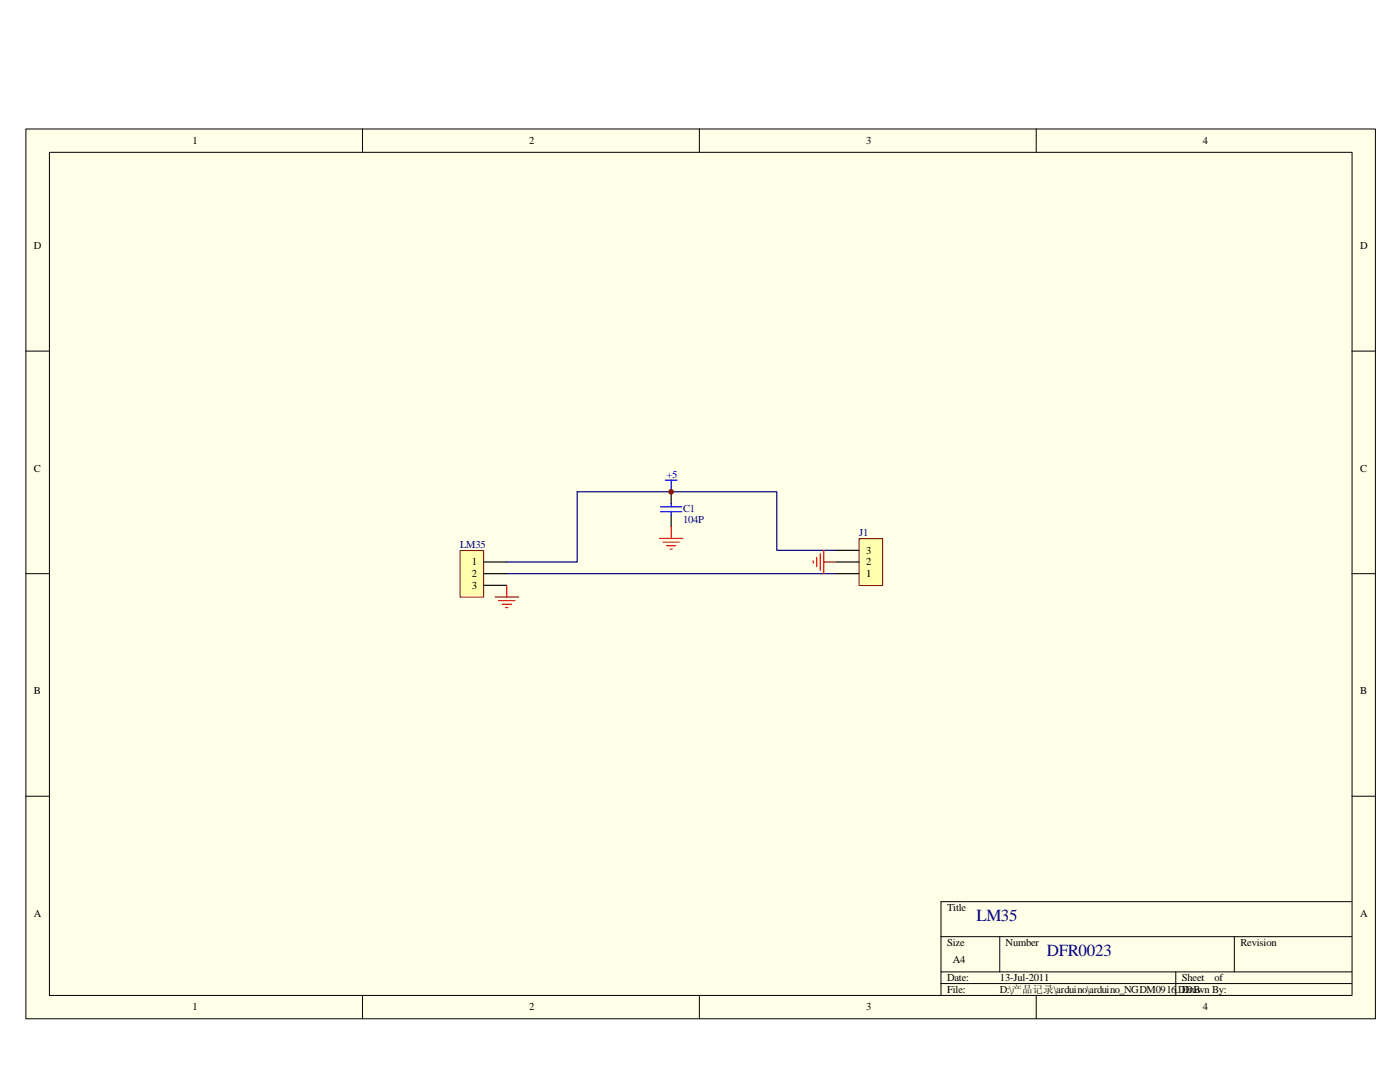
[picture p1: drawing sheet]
<svg xmlns="http://www.w3.org/2000/svg" width="279mm" height="216mm" viewBox="0 0 279 216" stroke-linecap="round" stroke-linejoin="round" font-family="sans-serif">
<path d="M5.2 25.7h269.3v177.6h-269.3z" fill="#ffffe8"/>
<g fill="none" stroke="#000" stroke-width=".2">
<path d="M5.2 25.7h269.3v177.6h-269.3zM9.9 30.4h259.9v168.2h-259.9zM72.3 25.7v4.7M139.6 25.7v4.7M206.8 25.7v4.7M5.1 70.1h4.7M269.8 70.1h4.6M5.1 114.5h4.7M269.8 114.5h4.6M5.1 158.9h4.7M269.8 158.9h4.6M269.8 179.9h-82v18.7"/>
<path d="M72.3 198.6v4.6M139.6 198.6v4.6M187.8 186.9h82M187.8 193.9h82M187.8 196.3h82M199.5 186.9v7M206.8 198.6v4.6M234.7 193.9v4.7M246.3 186.9v7"/>
</g>
<path d="M171.5 107.5h4.6v9.3h-4.6z" fill="#ffffb0"/>
<path d="M171.4 107.5h4.7v9.3h-4.7z" fill="none" stroke="#800000" stroke-width=".2"/>
<path d="M166.7 114.5h4.7M166.7 112.1h4.7M166.7 109.8h4.7" fill="none" stroke="#000" stroke-width=".23"/>
<path d="M91.9 109.9h4.6v9.3h-4.6z" fill="#ffffb0"/>
<path d="M91.8 109.9h4.7v9.3h-4.7z" fill="none" stroke="#800000" stroke-width=".2"/>
<path d="M133.9 98.1v2.4M96.5 112.1h4.6M96.5 114.5h4.6M96.5 116.8h4.6M133.9 102.8v2.3" fill="none" stroke="#000" stroke-width=".23"/>
<g fill="none" stroke="#f00" stroke-width=".23">
<path d="M98.8 119.1h4.7M99.5 119.8h3.3M101.1 116.8v2.3M131.6 107.4h4.7M132.3 108.2h3.3M133 108.9h1.9M133.7 109.6h.5M133.9 105.1v2.3M162.3 111.9v.5M163 111.2v1.9M163.7 110.5v3.3M164.4 109.8v4.7"/>
<path d="M164.4 112.1h2.3M100.2 120.6h1.9M100.9 121.2h.5"/>
</g>
<path d="M132.8 95.8h2.3M133.9 95.8v2.3M131.8 102.1h4.3M131.8 101.1h4.3M133.9 100.5v.6M133.9 102.1v.7" fill="none" stroke="#00f" stroke-width=".23"/>
<path d="M101.1 114.5h65.6M166.7 109.8h-11.7v-11.7h-39.8v14h-14.1" fill="none" stroke="#000080" stroke-width=".23"/>
<circle cx="133.9" cy="98.1" r=".46" fill="#800000"/>
<circle cx="133.9" cy="98.1" r=".46" fill="none" stroke="#800000" stroke-width=".2"/>
<g font-size="3.4" fill="#000080">
<text x="194.9" y="183.8">LM35</text>
<text x="208.9" y="190.8">DFR0023</text>
</g>
<g font-size="2.1">
<text x="38.4" y="28.7">1</text>
<text x="105.6" y="28.7">2</text>
<text x="172.8" y="28.7">3</text>
<text x="240.1" y="28.7">4</text>
<text x="6.8" y="49.7">D</text>
<text x="271.4" y="49.7">D</text>
<text x="6.8" y="94.1">C</text>
<text x="271.4" y="94.1">C</text>
<text x="94.1" y="112.8">1</text>
<text x="172.8" y="112.8">2</text>
<text x="172.8" y="110.5">3</text>
<text x="94.1" y="115.1">2</text>
<text x="94.1" y="117.5">3</text>
<text x="172.8" y="115.1">1</text>
<text x="6.8" y="138.5">B</text>
<text x="271.4" y="138.5">B</text>
<text x="6.8" y="182.9">A</text>
<text x="189" y="181.7">Title</text>
<text x="271.4" y="182.9">A</text>
<text x="189" y="188.8">Size</text>
<text x="200.7" y="188.8">Number</text>
<text x="247.6" y="188.8">Revision</text>
<text x="189" y="195.7">Date:</text>
<text x="190.2" y="192.2">A4</text>
<text x="199.6" y="195.7">13-Jul-2011</text>
<text x="235.8" y="195.7">Sheet</text>
<text x="242.4" y="195.7">of</text>
<text x="38.4" y="201.6">1</text>
<text x="105.6" y="201.6">2</text>
<text x="172.8" y="201.6">3</text>
<text x="189" y="198.1">File:</text>
<text x="199.6" y="198.1">D:\产产产产\arduino\arduino_NGDM0916.DDB</text>
<text x="235.8" y="198.1">Drawn By:</text>
<text x="240.1" y="201.6">4</text>
</g>
<text font-size="2.1" fill="#00f" x="133" y="95.3">+5</text>
<g font-size="2.1" fill="#000080">
<text x="136.3" y="102.1">C1</text>
<text x="136.3" y="104.4">104P</text>
<text x="171.4" y="107">J1</text>
<text x="91.8" y="109.3">LM35</text>
</g>
</svg>
